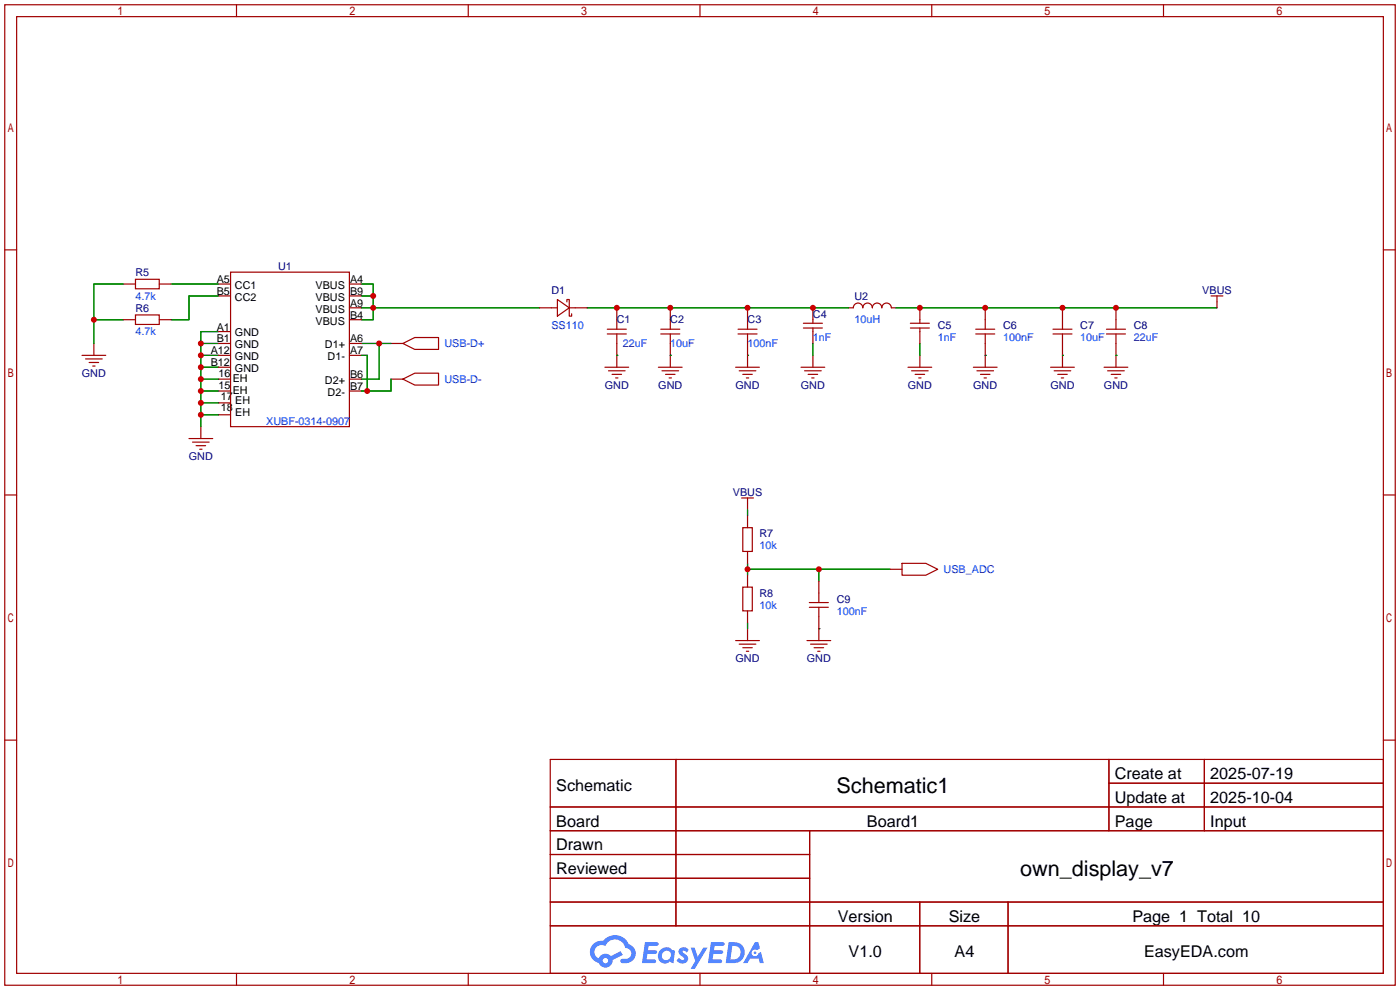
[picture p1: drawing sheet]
<svg xmlns="http://www.w3.org/2000/svg" width="299mm" height="212mm" viewBox="0 0 299 212" stroke-linecap="round" stroke-linejoin="round" font-family="sans-serif">
<g fill="none" stroke="#a10000" stroke-width=".25">
<path d="M1 1h297.2v209.6h-297.2zM3.6 3.6h292.1v204.4h-292.1zM50.5 1v2.6M100.1 1v2.6M149.6 1v2.6M199.1 1v2.6M248.7 1v2.6M1 53.4h2.6M295.7 53.4h2.5M1 105.8h2.6M295.7 105.8h2.5M1 158.2h2.6"/>
<path d="M295.7 158.2h2.5M117.6 162.3h178.1v45.7h-178.1zM117.6 172.5h178.1M117.6 177.5h178.1M144.5 162.3v35.6M173 177.5v30.5M237 162.3v15.2M237 167.4h58.7M257.4 162.3v15.2M117.6 182.6h55.4M117.6 192.8h178.1M117.6 187.7h55.4"/>
<path d="M117.6 197.9h178.1M196.6 192.8v15.2M215.4 192.8v15.2M50.5 208v2.6M100.1 208v2.6M149.6 208v2.6M199.1 208v2.6M248.7 208v2.6"/>
</g>
<g fill="#5487ff">
<path d="M145.3 202.7a1.3 1.3 0 0 1 1.9 .3l-.4 .6a.54 .54 0 0 0-.9-.2l.1 .2a1.34 1.34 0 0 1 .9 1.8 1.47 1.47 0 0 1-2.3-.1l.5-.6 .8 .5a.31 .31 0 0 0 .4-.3 .31 .31 0 0 0-.3-.4 1.12 1.12 0 0 1-.7-1.8z"/>
<path d="M147.6 202.5h.9l.6 2 1.2-2h.9l-2.7 4.6h-.9l1-1.7z"/>
<path d="M137.8 201.4h1.7a1.31 1.31 0 0 1 1.2 .2 .4 .4 0 0 1-.3 .5l-1.8 .1-.1 .9h1.6a.4 .4 0 0 1 .4 .4 .4 .4 0 0 1-.5 .4h-1.6l-.2 1.2h1.4a.46 .46 0 0 1 .5 0 .46 .46 0 0 1 .1 .5l-.4 .2h-2.6z"/>
<path d="M151.9 201.4h1.7a1.32 1.32 0 0 1 1.2 .2 .39 .39 0 0 1-.3 .5l-1.8 .1-.1 .9h1.6a.4 .4 0 0 1 .4 .4 .4 .4 0 0 1-.4 .4h-1.7l-.2 1.2h1.4a.46 .46 0 0 1 .5 0 .46 .46 0 0 1 .1 .5l-.4 .2h-2.6z"/>
<path d="M161.3 201.4h.8l.3 1.3-.6 .4a.75 .75 0 0 0-1.1 .3 .75 .75 0 0 0 .5 1 .75 .75 0 0 0 .9-.7l.5-.2 .6 2.3h-.8l-.3-.9h-1.8l-.5 .9h-1z"/>
<path d="M155.7 201.4l-.6 4.4h1.5a2.27 2.27 0 0 0 2.6-2.2 2.27 2.27 0 0 0-2.7-2.2zM156.5 202.1a1.5 1.5 0 0 1 1.8 1.6 1.5 1.5 0 0 1-1.9 1.4h-.3z"/>
<path d="M141.2 203a1.6 1.6 0 0 0-.3 2.3 1.6 1.6 0 0 0 2.3 .2l.7 .3 .3-2.4-.1-.3-.5-.1a1.58 1.58 0 0 0-2.4 0zM141.8 203.5a.98 .98 0 0 1 1.6 .4 .98 .98 0 0 1-1.1 1.3 .94 .94 0 0 1-.9-.7 .94 .94 0 0 1 .4-1z"/>
<path d="M126.8 201.8a2.37 2.37 0 0 0 1.1 4 1.54 1.54 0 0 0 1.8 1 1.54 1.54 0 0 0 1.2-1.6l2.2-1.1-.5-.8-2 1a1.57 1.57 0 0 0-2.7 .5 1.5 1.5 0 0 1-.7-2.1 1.5 1.5 0 0 1 2.2-.5 2.23 2.23 0 0 1 2.3-1.4 2.23 2.23 0 0 1 2 1.8 1.16 1.16 0 0 1 1.2 1.1 1.16 1.16 0 0 1-1.1 1.2h-.7a.47 .47 0 0 0-.5 .4 .47 .47 0 0 0 .4 .5 2.17 2.17 0 0 0 2.5-.9 2.17 2.17 0 0 0-.3-2.7l-.8-.4a3.2 3.2 0 0 0-5.5-.7l-1.1 .1zM128.8 205.3a.6 .6 0 0 1 1.2 0 .6 .6 0 0 1-1.2 0z"/>
<circle cx="161.4" cy="203.6" r=".28"/>
</g>
<g fill="none" stroke="#a10000" stroke-width=".25">
<path d="M29 59.7h5v2h-5zM49.3 58.2h25.4v33h-25.4zM17.5 75.9h5.1M18.3 76.7h3.5M19 77.5h2.1M19.8 78.2h.5M20.1 73.4v2.5M26.4 60.7h2.6M26.4 68.3h2.6M29 67.3h5v2h-5zM34 60.7h2.6M34 68.3h2.6"/>
<path d="M46.7 75.9h2.6M46.7 73.4h2.6M46.7 63.2h2.6M46.7 78.5h2.6M46.7 60.7h2.6M46.7 70.9h2.6M74.7 75.9h2.5M74.7 73.4h2.5M74.7 65.8h2.5M74.7 63.2h2.5M74.7 60.7h2.5M74.7 68.3h2.5"/>
<path d="M83.6 73.4h2.5M86.1 73.4l2.5-1.3h5.1v2.6h-5.1zM115.3 65.8h3.8M119.1 64l2.6 1.8-2.6 1.8zM121.2 64.5v-.5h.5v3.6h.5v-.5M121.7 65.8h3.8M129.3 78.5h5.1M129.8 71.4h4.1M129.8 70.4h4.1M130 79.2h3.6M131.8 65.8v4.6M131.8 71.4v7.1"/>
<path d="M140.7 78.5h5.1M141.2 71.4h4.1M141.2 70.4h4.1M141.5 79.2h3.5M143.3 65.8v4.6M143.3 71.4v7.1M157.2 78.5h5.1M157.7 71.4h4.1M157.7 70.4h4.1M158 79.2h3.5M159.8 65.8v4.6M159.8 71.4v7.1"/>
<path d="M171.2 78.5h5.1M171.7 70.1h4.1M171.7 69.1h4.1M172 79.2h3.5M173.7 65.8v3.3M173.7 70.1v3.3M173.7 75.9v2.6M181.4 65.8h1a1.02 1.02 0 0 1 1-1 1.02 1.02 0 0 1 1 1 1.02 1.02 0 0 1 1-1 1.02 1.02 0 0 1 1 1 1.02 1.02 0 0 1 1.1-1 1.02 1.02 0 0 1 1 1 1.02 1.02 0 0 1 1-1 1.02 1.02 0 0 1 1 1h1M194.1 78.5h5M194.6 70.1h4M194.6 69.1h4M194.8 79.2h3.6"/>
<path d="M196.6 65.8v3.3M196.6 70.1v3.3M196.6 75.9v2.6M208 78.5h5.1M208.5 71.4h4.1M208.5 70.4h4.1M208.8 79.2h3.5M210.6 65.8v4.6M210.6 71.4v7.1M224.5 78.5h5.1M225 71.4h4.1M225 70.4h4.1"/>
<path d="M225.3 79.2h3.6M227.1 65.8v4.6M227.1 71.4v7.1M236 78.5h5M236.5 71.4h4M236.5 70.4h4M236.7 79.2h3.6M238.5 65.8v4.6M238.5 71.4v7.1M258.8 63.2h2.6M260.1 63.2v2.6M40.4 93.7h5.1"/>
<path d="M41.1 94.5h3.6M41.9 95.2h2M42.7 96h.5M42.9 91.2v2.5M46.7 81h2.6M46.7 88.6h2.6M46.7 86.1h2.6M46.7 83.6h2.6M74.7 81h2.5M74.7 83.6h2.5M83.6 81h2.5M86.1 81l2.5-1.2h5.1v2.5h-5.1z"/>
<path d="M130.8 80h2M131.6 80.8h.5M142.2 80h2.1M143 80.8h.5M158.7 80h2.1M159.5 80.8h.5M172.7 80h2.1M173.5 80.8h.5M195.6 80h2M196.3 80.8h.5M209.5 80h2.1M210.3 80.8h.5"/>
<path d="M226.1 80h2M226.8 80.8h.5M237.5 80h2M238.3 80.8h.5M158.5 106.4h2.5M158.7 112.8h2.1v5.1h-2.1zM159.8 106.4v2.6M159.8 110.2v2.6M159.8 117.9v2.5M157.2 136.9h5.1M158 137.7h3.5M158.7 125.5h2.1v5.1h-2.1z"/>
<path d="M158.7 138.4h2.1M159.5 139.2h.5M159.8 122.9v2.6M159.8 130.6v2.5M159.8 134.4v2.5M172.5 136.9h5M173 128.8h4M173 129.8h4M173.2 137.7h3.6M174 138.4h2M174.8 139.2h.5M175 124.2v4.6"/>
<path d="M175 129.8v7.1M190.2 121.7h2.6M192.8 120.4h5.1l2.5 1.3-2.5 1.2h-5.1z"/>
</g>
<g fill="none" stroke="#008700" stroke-width=".25">
<path d="M20.1 68.3h6.3M26.4 60.7h-6.3v12.7M36.6 60.7h10.1M42.9 78.5h3.8M42.9 75.9h3.8M42.9 73.4h3.8M46.7 63.2h-6.3v5.1h-3.8M46.7 70.9h-3.8v20.3M77.2 60.7h2.6v7.6h-2.6M77.2 63.2h2.6M77.2 75.9h1.3v7.7M77.2 73.4h6.4"/>
<path d="M77.2 65.8h38.1M81 73.4v7.6h-3.8M125.5 65.8h55.9M131.8 75.9h.1M143.3 75.9h.1M159.8 75.9h.1M173.7 73.4v2.5M191.5 65.8h68.6M196.6 73.4v2.5M210.6 75.9h.1M227.1 75.9h.1M238.5 75.9h.1"/>
<path d="M42.9 88.6h3.8M42.9 86.1h3.8M42.9 83.6h3.8M42.9 81h3.8M83.6 81v2.6h-6.4M159.8 109v1.2M159.8 120.4v2.5M159.8 133.1v1.3M159.8 121.7h30.4M175 134.4h.1M175 121.7v2.5"/>
</g>
<g fill="#c00">
<circle cx="20.1" cy="68.3" r=".63"/>
<circle cx="42.9" cy="88.6" r=".63"/>
<circle cx="42.9" cy="86.1" r=".63"/>
<circle cx="42.9" cy="83.6" r=".63"/>
<circle cx="42.9" cy="81" r=".63"/>
<circle cx="42.9" cy="78.5" r=".63"/>
<circle cx="42.9" cy="75.9" r=".63"/>
<circle cx="42.9" cy="73.4" r=".63"/>
<circle cx="81" cy="73.4" r=".63"/>
<circle cx="79.8" cy="63.2" r=".63"/>
<circle cx="79.8" cy="65.8" r=".63"/>
<circle cx="210.6" cy="65.8" r=".63"/>
<circle cx="196.6" cy="65.8" r=".63"/>
<circle cx="227.1" cy="65.8" r=".63"/>
<circle cx="238.5" cy="65.8" r=".63"/>
<circle cx="143.3" cy="65.8" r=".63"/>
<circle cx="131.8" cy="65.8" r=".63"/>
<circle cx="159.8" cy="65.8" r=".63"/>
<circle cx="173.7" cy="65.8" r=".63"/>
<circle cx="159.8" cy="121.7" r=".63"/>
<circle cx="175" cy="121.7" r=".63"/>
<circle cx="78.5" cy="83.6" r=".63"/>
</g>
<g font-size="4.6">
<text x="178.8" y="169.4">Schematic1</text>
<text x="218" y="187.2">own_display_v7</text>
</g>
<g font-size="3.5">
<text x="238.3" y="166.5">Create at</text>
<text x="258.7" y="166.5">2025-07-19</text>
<text x="118.9" y="169.1">Schematic</text>
<text x="238.3" y="171.6">Update at</text>
<text x="258.7" y="171.6">2025-10-04</text>
<text x="118.9" y="176.7">Board</text>
<text x="185.3" y="176.7">Board1</text>
<text x="238.3" y="176.7">Page</text>
<text x="258.7" y="176.7">Input</text>
<text x="118.9" y="181.8">Drawn</text>
<text x="118.9" y="186.8">Reviewed</text>
<text x="179.1" y="197">Version</text>
<text x="202.8" y="197">Size</text>
<text x="242" y="197">Page 1 Total 10</text>
<text x="181.4" y="204.6">V1.0</text>
<text x="204" y="204.6">A4</text>
<text x="244.5" y="204.6">EasyEDA.com</text>
</g>
<g font-size="2.3" fill="#000080">
<text x="29" y="59">R5</text>
<text x="59.4" y="57.7">U1</text>
<text x="117.9" y="62.8">D1</text>
<text x="182.6" y="64.1">U2</text>
<text x="257" y="62.8">VBUS</text>
<text x="29" y="66.6">R6</text>
<text x="131.8" y="69.1">C1</text>
<text x="143.3" y="69.1">C2</text>
<text x="159.8" y="69.1">C3</text>
<text x="173.7" y="67.9">C4</text>
<text x="200.4" y="70.4">C5</text>
<text x="214.4" y="70.4">C6</text>
<text x="230.9" y="70.4">C7</text>
<text x="242.3" y="70.4">C8</text>
<text x="17.5" y="80.6">GND</text>
<text x="129.3" y="83.1">GND</text>
<text x="140.7" y="83.1">GND</text>
<text x="157.2" y="83.1">GND</text>
<text x="171.2" y="83.1">GND</text>
<text x="194" y="83.1">GND</text>
<text x="208" y="83.1">GND</text>
<text x="224.5" y="83.1">GND</text>
<text x="235.9" y="83.1">GND</text>
<text x="40.4" y="98.3">GND</text>
<text x="156.6" y="106">VBUS</text>
<text x="162.3" y="114.9">R7</text>
<text x="162.3" y="127.6">R8</text>
<text x="178.8" y="128.8">C9</text>
<text x="157.2" y="141.5">GND</text>
<text x="172.4" y="141.5">GND</text>
</g>
<g font-size="2.3" fill="#00f">
<text x="29" y="64.1">4.7k</text>
<text x="29" y="71.7">4.7k</text>
<text x="117.9" y="70.4">SS110</text>
<text x="182.6" y="69.1">10uH</text>
<text x="95" y="74.2">USB-D+</text>
<text x="133.1" y="74.2">22uF</text>
<text x="143.3" y="74.2">10uF</text>
<text x="159.8" y="74.2">100nF</text>
<text x="173.7" y="72.9">1nF</text>
<text x="200.4" y="72.9">1nF</text>
<text x="214.4" y="72.9">100nF</text>
<text x="230.9" y="72.9">10uF</text>
<text x="242.3" y="72.9">22uF</text>
<text x="95" y="81.8">USB-D-</text>
<text x="56.9" y="90.7">XUBF-0314-0907</text>
<text x="162.3" y="117.4">10k</text>
<text x="201.7" y="122.5">USB_ADC</text>
<text x="162.3" y="130.1">10k</text>
<text x="178.8" y="131.4">100nF</text>
</g>
<g font-size="2.3">
<text x="46.3" y="60.5">A5</text>
<text x="46.3" y="63">B5</text>
<text x="50.2" y="61.7">CC1</text>
<text x="50.2" y="64.3">CC2</text>
<text x="67.4" y="61.7">VBUS</text>
<text x="67.4" y="64.3">VBUS</text>
<text x="74.8" y="65.6">A9</text>
<text x="74.8" y="60.5">A4</text>
<text x="74.8" y="63">B9</text>
<text x="46.3" y="70.6">A1</text>
<text x="50.2" y="71.9">GND</text>
<text x="67.4" y="66.8">VBUS</text>
<text x="67.4" y="69.4">VBUS</text>
<text x="74.8" y="68.1">B4</text>
<text x="45" y="75.7">A12</text>
<text x="46.3" y="73.2">B1</text>
<text x="50.2" y="77">GND</text>
<text x="50.2" y="74.4">GND</text>
<text x="69.4" y="74.4">D1+</text>
<text x="70" y="77">D1-</text>
<text x="74.8" y="75.7">A7</text>
<text x="74.8" y="73.2">A6</text>
<text x="45" y="78.3">B12</text>
<text x="46.7" y="83.1">15</text>
<text x="46.7" y="80.6">16</text>
<text x="49.7" y="81.6">EH</text>
<text x="50.2" y="79.5">GND</text>
<text x="69.4" y="82.1">D2+</text>
<text x="74.8" y="83.3">B7</text>
<text x="74.8" y="80.8">B6</text>
<text x="47.2" y="87.9">18</text>
<text x="47.2" y="85.4">17</text>
<text x="49.7" y="84.1">EH</text>
<text x="50.3" y="88.9">EH</text>
<text x="50.3" y="86.4">EH</text>
<text x="70" y="84.6">D2-</text>
</g>
</svg>
